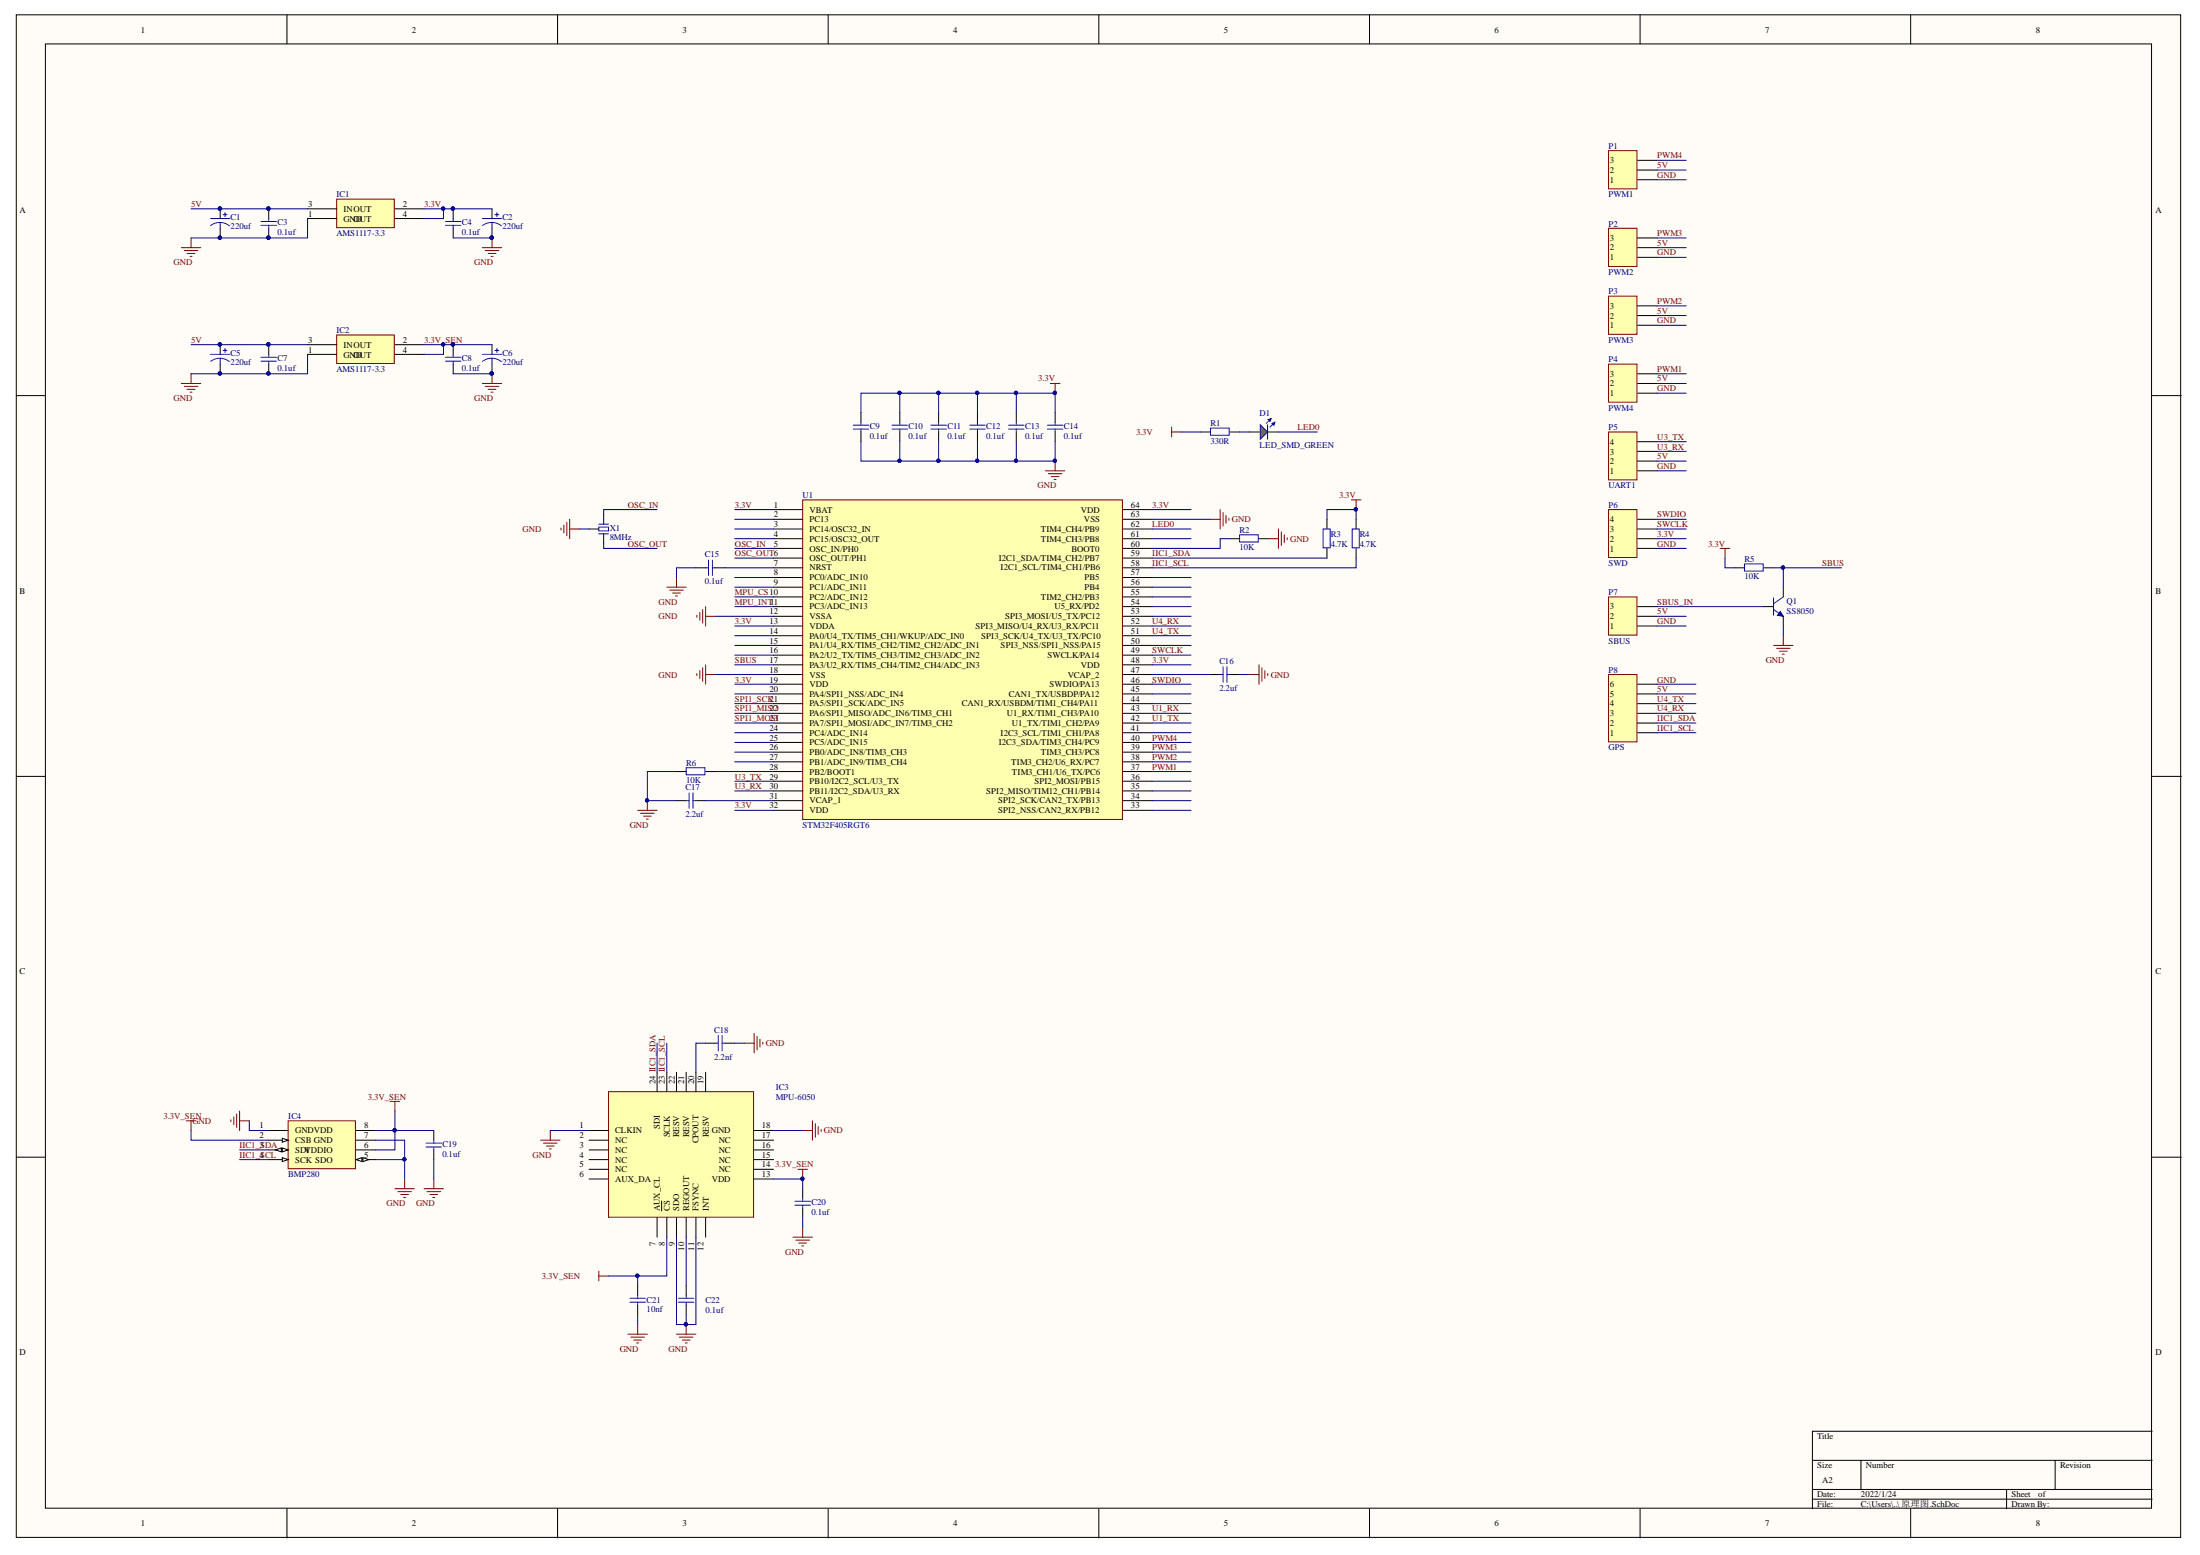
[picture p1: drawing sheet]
# Altium project F405Flyer-ZK-v0.1.PrjPcb
1 sheet, 44 parts. Net scope: global (net labels, ports and power ports of the same name join across sheets).
Board file: V0_1MiniFlyer-ZK.PcbDoc

## Sheet 原理图.SchDoc
size A2

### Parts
C1  220uf  [CAPE_D_6.3X6.6X5.4]
C2  220uf  [CAPE_D_6.3X6.6X5.4]
C3  0.1uf  [Cap-0603]
C4  0.1uf  [Cap-0603]
C5  220uf  [CAPE_D_6.3X6.6X5.4]
C6  220uf  [CAPE_D_6.3X6.6X5.4]
C7  0.1uf  [Cap-0603]
C8  0.1uf  [Cap-0603]
C9  0.1uf  [Cap-0603]
C10  0.1uf  [Cap-0603]
C11  0.1uf  [Cap-0603]
C12  0.1uf  [Cap-0603]
C13  0.1uf  [Cap-0603]
C14  0.1uf  [Cap-0603]
C15  0.1uf  [Cap-0603]
C16  2.2uf  [Cap-0603]
C17  2.2uf  [Cap-0603]
C18  2.2nf  [Cap-0603]
C19  0.1uf  [Cap-0603]
C20  0.1uf  [Cap-0603]
C21  10nf  [Cap-0603]
C22  0.1uf  [Cap-0603]
D1  LED_SMD_GREEN  [LED_0603_G]
IC1  AMS1117-3.3  [AMS1117]
IC2  AMS1117-3.3  [AMS1117]
IC3  MPU-6050  [QFN24 4X4_N]
IC4  BMP280  [BMP280 LGA8]
P1  PWM1  [Header 2.54X3]
P2  PWM2  [Header 2.54X3]
P3  PWM3  [Header 2.54X3]
P4  PWM4  [Header 2.54X3]
P5  UART1  [Header 2.54X4]
P6  SWD  [Header 2.54X4]
P7  SBUS  [Header 2.54X3]
P8  GPS  [Header 2.54X6]
Q1  SS8050  [SOT23-3L]
R1  330R  [Res-0603-M]
R2  10K  [Res-0603-M]
R3  4.7K  [Res-0603-M]
R4  4.7K  [Res-0603-M]
R5  10K  [Res-0603]
R6  10K  [Res-0603-M]
U1  STM32F405RGT6  [LQFP64 10X10_L]
X1  8MHz  [XTAL-3215-3P]

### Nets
3.3V: C2.1 C4.2 C9.2 C10.2 C11.2 C12.2 C13.2 C14.2 IC1.2(OUT) IC1.4(OUT) P6.2 R1.2 R3.2 R4.2 R5.1 U1.1(VBAT) U1.13(VDDA) U1.19(VDD) U1.32(VDD) U1.48(VDD) U1.64(VDD)
3.3V_SEN: C6.1 C8.2 C19.2 C20.2 C21.2 IC2.2(OUT) IC2.4(OUT) IC3.8(~{CS}) IC3.13(VDD) IC4.2(CSB) IC4.6(VDDIO) IC4.8(VDD)
GND: C1.2 C2.2 C3.1 C4.1 C5.2 C6.2 C7.1 C8.1 C9.1 C10.1 C11.1 C12.1 C13.1 C14.1 C15.1 C16.2 C17.1 C18.2 C19.1 C20.1 C21.1 C22.1 IC1.1(GND) IC2.1(GND) IC3.1(CLKIN) IC3.9(SDO) IC3.11(FSYNC) IC3.18(GND) IC4.1(GND) IC4.5(SDO) IC4.7(GND) P1.1 P2.1 P3.1 P4.1 P5.1 P6.1 P7.1 P8.6 Q1.2(E) R2.2 R6.1 U1.12(VSSA) U1.18(VSS) U1.63(VSS) X1.2
5V: C1.1 C3.2 C5.1 C7.2 IC1.3(IN) IC2.3(IN) P1.2 P2.2 P3.2 P4.2 P5.2 P7.2 P8.5
IIC1_SCL: IC3.23(SCLK) IC4.4(SCK) P8.1 R4.1 U1.58(I2C1_SCL/TIM4_CH1/PB6)
IIC1_SDA: IC3.24(SDI) IC4.3(SDI) P8.2 R3.1 U1.59(I2C1_SDA/TIM4_CH2/PB7)
LED0: D1.2(K) U1.62(TIM4_CH4/PB9)
MPU_CS: U1.10(PC2/ADC_IN12)
MPU_INT: U1.11(PC3/ADC_IN13)
OSC_IN: U1.5(OSC_IN/PH0) X1.1
OSC_OUT: U1.6(OSC_OUT/PH1) X1.3
PWM1: P4.3 U1.37(TIM3_CH1/U6_TX/PC6)
PWM2: P3.3 U1.38(TIM3_CH2/U6_RX/PC7)
PWM3: P2.3 U1.39(TIM3_CH3/PC8)
PWM4: P1.3 U1.40(I2C3_SDA/TIM3_CH4/PC9)
SBUS: Q1.3(C) R5.2 U1.17(PA3/U2_RX/TIM5_CH4/TIM2_CH4/ADC_IN3)
SBUS_IN: P7.3 Q1.1(B)
SPI1_MISO: U1.22(PA6/SPI1_MISO/ADC_IN6/TIM3_CH1)
SPI1_MOSI: U1.23(PA7/SPI1_MOSI/ADC_IN7/TIM3_CH2)
SPI1_SCK: U1.21(PA5/SPI1_SCK/ADC_IN5)
SWCLK: P6.3 U1.49(SWCLK/PA14)
SWDIO: P6.4 U1.46(SWDIO/PA13)
U1_RX: U1.43(U1_RX/TIM1_CH3/PA10)
U1_TX: U1.42(U1_TX/TIM1_CH2/PA9)
U3_RX: P5.3 U1.30(PB11/I2C2_SDA/U3_RX)
U3_TX: P5.4 U1.29(PB10/I2C2_SCL/U3_TX)
U4_RX: P8.3 U1.52(SPI3_MISO/U4_RX/U3_RX/PC11)
U4_TX: P8.4 U1.51(SPI3_SCK/U4_TX/U3_TX/PC10)
NetC15_2: C15.2 U1.7(NRST)
NetC16_1: C16.1 U1.47(VCAP_2)
NetC17_2: C17.2 U1.31(VCAP_1)
NetC18_1: C18.1 IC3.20(CPOUT)
NetC22_2: C22.2 IC3.10(REGOUT)
NetD1_1: D1.1(A) R1.1
NetR2_1: R2.1 U1.60(BOOT0)
NetR6_2: R6.2 U1.28(PB2/BOOT1)

Not connected (* = marked no-connect by the designer): IC3 2(NC) 3(NC) 4(NC) 5(NC) 6(AUX_DA) 7(AUX_CL) 12(INT) 14(NC) 15(NC) 16(NC) 17(NC) 19(RESV) 21(RESV) 22(RESV); U1 2(PC13) 3(PC14/OSC32_IN) 4(PC15/OSC32_OUT) 8(PC0/ADC_IN10) 9(PC1/ADC_IN11) 14(PA0/U4_TX/TIM5_CH1/WKUP/ADC_IN0) 15(PA1/U4_RX/TIM5_CH2/TIM2_CH2/ADC_IN1) 16(PA2/U2_TX/TIM5_CH3/TIM2_CH3/ADC_IN2) 20(PA4/SPI1_NSS/ADC_IN4) 24(PC4/ADC_IN14) 25(PC5/ADC_IN15) 26(PB0/ADC_IN8/TIM3_CH3) 27(PB1/ADC_IN9/TIM3_CH4) 33(SPI2_NSS/CAN2_RX/PB12) 34(SPI2_SCK/CAN2_TX/PB13) 35(SPI2_MISO/TIM12_CH1/PB14) 36(SPI2_MOSI/PB15) 41(I2C3_SCL/TIM1_CH1/PA8) 44(CAN1_RX/USBDM/TIM1_CH4/PA11) 45(CAN1_TX/USBDP/PA12) 50(SPI3_NSS/SPI1_NSS/PA15) 53(SPI3_MOSI/U5_TX/PC12) 54(U5_RX/PD2) 55(TIM2_CH2/PB3) 56(PB4) 57(PB5) 61(TIM4_CH3/PB8)
